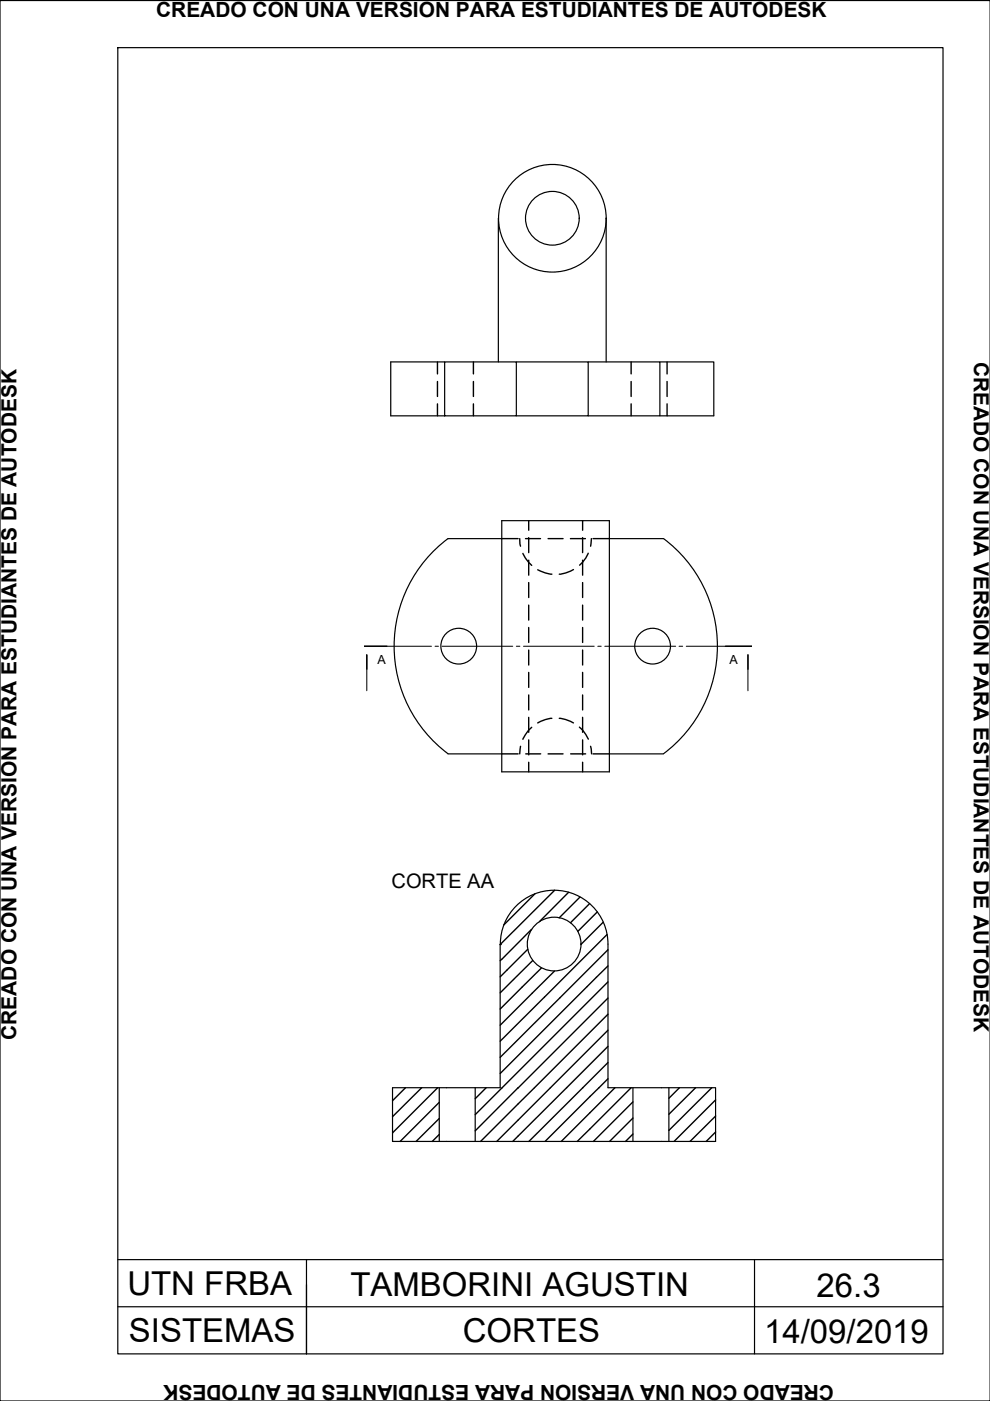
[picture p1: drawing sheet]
<svg xmlns="http://www.w3.org/2000/svg" width="210mm" height="297mm" viewBox="0 0 210 297" stroke-linecap="round" stroke-linejoin="round" font-family="sans-serif">
<!-- layer: 0 -->
<g fill="none" stroke="#000" stroke-width=".25">
<path d="M105.7 46.3v30.4M128.5 46.3v30.4M94.3 76.7h15.2v11.5h-15.2zM94.3 76.7h-11.5v11.5h11.5M109.5 76.7h15.2v11.5h-15.2M124.7 76.7h15.2v11.5h-15.2M139.9 76.7h11.4v11.5h-11.4M95 114.2a28.5 28.5 0 0 0 0 45.6h11.4M95 114.2h11.4M106.4 110.4h22.8v53.2h-22.8zM129.2 114.2h11.4M140.7 114.2a28.5 28.5 0 0 1 0 45.6"/>
<path d="M129.2 159.8h11.4M106 200.2v30.4h-22.8v11.4h68.5v-11.4h-22.8v-30.4M106.1 200.2a11.4 11.4 0 0 1 11.4-11.4 11.4 11.4 0 0 1 11.4 11.4M93.1 230.6v11.4M100.8 230.6v11.4M134.2 230.6v11.4M141.8 230.6v11.4"/>
<circle cx="117.1" cy="46.3" r="11.4"/>
<circle cx="117.1" cy="46.3" r="5.7"/>
<circle cx="97.3" cy="137" r="3.8"/>
<circle cx="138.4" cy="137" r="3.8"/>
<circle cx="117.5" cy="200.2" r="5.7"/>
</g>
<!-- layer: Punteadas -->
<g fill="none" stroke="#000" stroke-width=".3">
<path d="M92.8 76.7v2.6M100.4 76.7v2.6M133.8 76.7v2.6M141.4 76.7v2.6M92.8 80.9v3.2M92.8 85.6v2.6M100.4 80.9v3.2M100.4 85.6v2.6M133.8 80.9v3.2M133.8 85.6v2.6M141.4 80.9v3.2M141.4 85.6v2.6"/>
<path d="M106.4 114.2h3.5M110.2 114.2l.2 1.6M110.9 117.3a6.8 6.8 0 0 0 1.8 2.6M111.4 114.2h3.2M112.1 110.4v2M112.1 114v3.2M112.1 118.8v3.1M116.2 114.2h3.2M120.9 114.2h3.2M123.5 110.4v2M123.5 114v3.2M123.5 118.8v3.1"/>
<path d="M124.7 117.3a6.4 6.4 0 0 1-1.8 2.5M125.4 114.2l-.2 1.6M125.7 114.2h3.5M112.1 123.5v3.2M112.1 128.3v3.2M112.1 133v3.2M112.1 137.8v3.2M114 120.8a7.8 7.8 0 0 0 3 .9M121.6 120.8a7.1 7.1 0 0 1-3 .9M123.5 123.5v3.2M123.5 128.3v3.2M123.5 133v3.2"/>
<path d="M123.5 137.8v3.2M106.4 159.8h3.5M110.4 158.2l-.2 1.6M111.5 159.8h3.1M112.1 142.6v3.1M112.1 147.3v3.2M112.1 152.1v3.2M112.1 156.9v3.1M112.7 154.2a7.4 7.4 0 0 0-1.8 2.5M116.2 159.8h3.2M117 152.3a7.1 7.1 0 0 0-3 1M118.6 152.3a7.1 7.1 0 0 1 3 1"/>
<path d="M121 159.8h3.2M122.9 154.2l.7 .6 1.2 1.9M123.5 142.6v3.1M123.5 147.3v3.2M123.5 152.1v3.2M123.5 156.9v3.1M125.2 158.2l.2 1.6M125.7 159.8h3.5M112.1 161.6v2M123.5 161.6v2"/>
</g>
<!-- layer: Cortes -->
<path d="M77.2 137h14.3M77.8 138.8v7.7M92.2 137h.8M93.7 137h15M109.5 137h.7M111 137h15M126.7 137h.8M128.2 137h15.1M144 137h.7M145.5 137h13.9M158.6 138.8v7.7" fill="none" stroke="#000" stroke-width=".21"/>
<!-- layer: Corte - Linea Gruesa -->
<path d="M77.2 137h4.8M77.8 138.8v3.1M153.8 137h5.6M158.6 138.8v3.1" fill="none" stroke="#000" stroke-width=".3"/>
<!-- layer: No Visibles -->
<g fill="none" stroke="#000" stroke-width=".3">
<path d="M112.7 197l-6.7 6.7M113.4 189.5l-6.6 6.6M117.6 188.8l-11.6 11.5M120.6 189.2l-6.2 6.2M123 190.2l-4.4 4.4M125 191.6l-4.1 4.1M126.6 193.4l-4.1 4.1M127.9 195.5l-4.7 4.7M128.7 198.1l-22.7 22.7M106 200.3h.1M111.9 201.3l-5.9 5.8M112.9 203.7l-6.9 6.8"/>
<path d="M114.8 205.2l-8.8 8.7M117.6 205.9l-11.6 11.5M128.9 204.8l-22.9 22.8M128.9 208.2l-28.1 28.1M128.9 215l-27 27M128.9 218.4l-23.6 23.6M128.9 201.4l-22.9 22.8M128.9 211.6l-19 19M86 230.6l-2.8 2.8M89.4 230.6l-6.2 6.2M92.8 230.6l-9.6 9.6M93.1 233.7l-8.3 8.3"/>
<path d="M93.1 237.1l-4.9 4.9M103.1 230.6l-2.3 2.3M109.9 230.6l-9.1 9.2M109.9 230.6h.1M128.9 221.9l-20.2 20.1M128.9 225.3l-16.8 16.7M128.9 228.7l-13.3 13.3M130.4 230.6l-11.4 11.4M133.8 230.6l-11.4 11.4M134.2 233.6l-8.4 8.4M134.2 237.1l-5 4.9M144.1 230.6l-2.3 2.3"/>
<path d="M147.5 230.6l-5.7 5.6M150.9 230.6l-9.1 9.1M151.7 233.2l-8.8 8.8M151.7 236.6l-5.4 5.4M93.1 240.5l-1.4 1.5M134.2 240.4l-1.6 1.6M151.7 240l-2 2"/>
</g>
<!-- layer: Rotulo -->
<path d="M0 .1h209.9v296.9h-209.9zM25 10.1h174.9v276.9h-174.9zM25 267.1h174.9M25 277.1h174.9M65 267.1v19.9v-14.6M160 267.1v19.9" fill="none" stroke="#000" stroke-width=".25"/>
<g font-size="7">
<text x="27" y="274.6">UTN FRBA</text>
<text x="74.3" y="274.9">TAMBORINI AGUSTIN</text>
<text x="173.1" y="274.9">26.3</text>
<text x="27.3" y="284.5">SISTEMAS</text>
<text x="98.1" y="284.5">CORTES</text>
<text x="162" y="284.8">14/09/2019</text>
</g>
<g font-size="4.4">
<text x="33.1" y="3.6">CREADO CON UNA VERSIÓN PARA ESTUDIANTES DE AUTODESK</text>
<text x="206.5" y="76.7" transform="rotate(90 206.5 76.7)">CREADO CON UNA VERSIÓN PARA ESTUDIANTES DE AUTODESK</text>
<text x="3.5" y="220.5" transform="rotate(-90 3.5 220.5)">CREADO CON UNA VERSIÓN PARA ESTUDIANTES DE AUTODESK</text>
<text x="176.8" y="293.6" transform="rotate(-180 176.8 293.6)">CREADO CON UNA VERSIÓN PARA ESTUDIANTES DE AUTODESK</text>
</g>
<text font-size="4.3" x="83" y="188.3">CORTE AA</text>
<g font-size="2.7">
<text x="80.1" y="140.8">A</text>
<text x="154.6" y="140.8">A</text>
</g>
</svg>
